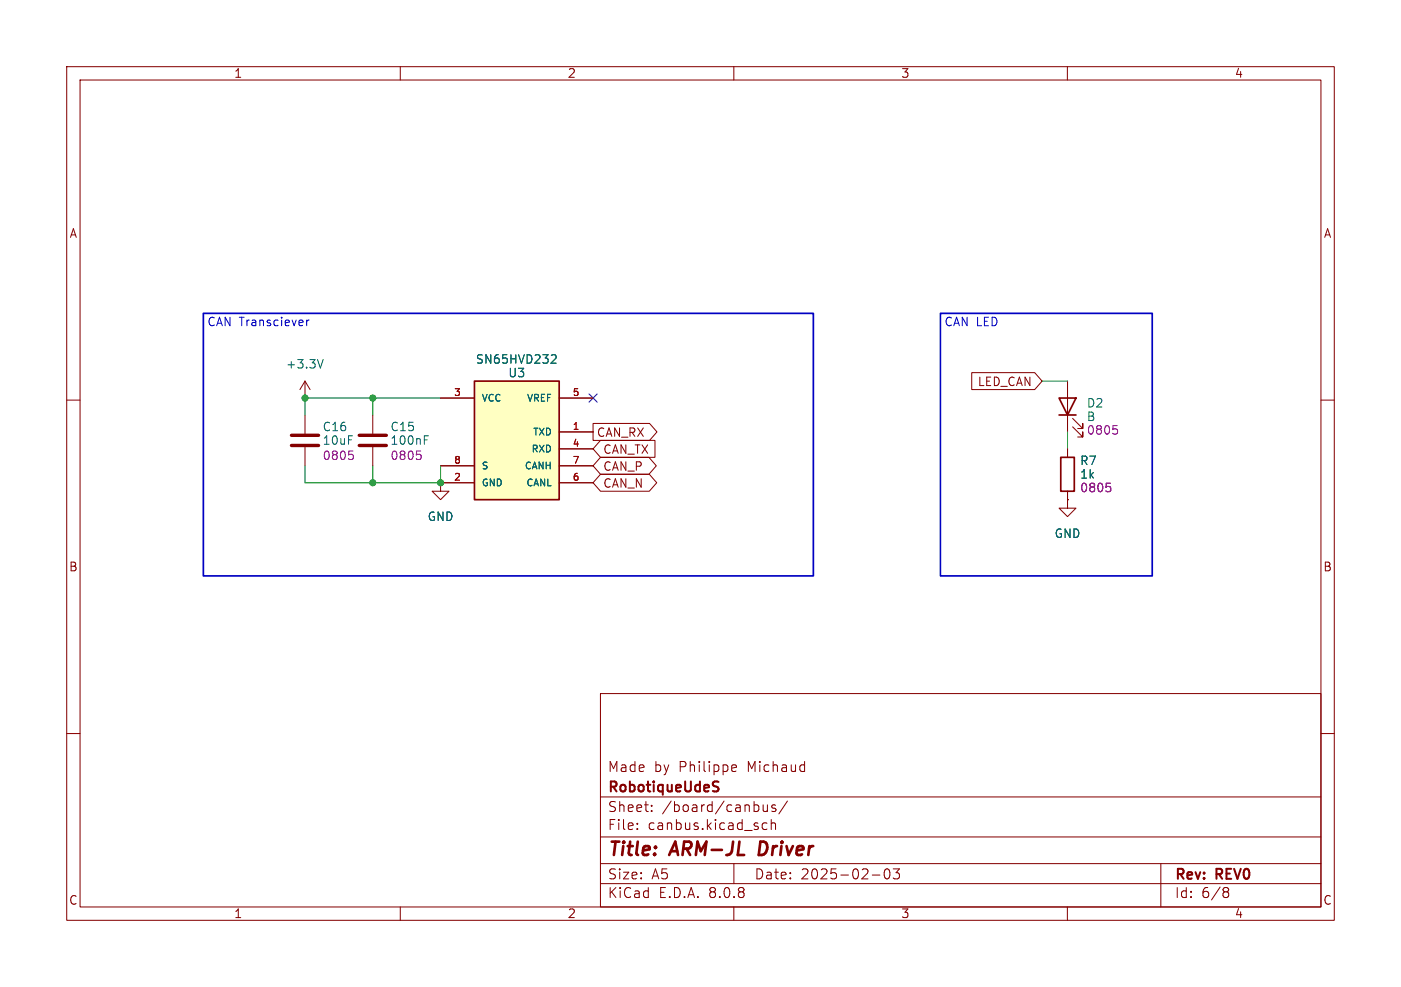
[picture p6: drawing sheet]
<svg xmlns="http://www.w3.org/2000/svg" width="210mm" height="148mm" viewBox="0 0 210 148" stroke-linecap="round" stroke-linejoin="round" font-family="sans-serif">
<g fill="none" stroke="#840000" stroke-width=".15">
<path d="M10 10h190v128h-190zM12 12h186v124h-186zM60 10v2M110 10v2M160 10v2M160 57.2v7.6M10 60h2M160 74.9v1.3h1.3l-1.3 1.3-1.3-1.3h1.3M160 74.9h.1M160 67.3v1.3M160 73.7v1.2M160.8 64l1.5 1.5v-.7v.7h-.8"/>
<path d="M160.8 62.7l1.5 1.6v-.8v.8h-.8M198 60h2M10 110h2M90 104h108v32h-108zM90 119.5h108M109.9 114.7l.4 .1 .1 .2-.7 .2M110.3 115.6l-.4 .1M198 110h2M60 136v2M90 132.5h108M90 129.5h108M90 125.5h108"/>
<path d="M95.5 124.2v.2M95.5 123.5v.1M97.7 121.5v.2M97.7 120.8v.1M110 136v2M110 129.5v3M114.3 124.1l.2 .3 .5-.1M114.4 120.7l.1 .9a.41 .41 0 0 0 .5-.1M115 123.5l-.5-.1-.2 .3M115 120.7v1M115.6 123.5a.37 .37 0 0 1 .7 .1v.8M115.6 122.9v1.5"/>
<path d="M116.2 120.8l-.3-.1-.2 .2v.2l.5 .2v.3h-.5M118 120.1l-1.3 1.9M130.8 131.2h1.1M132.7 130.4l.3-.1a.94 .94 0 0 1 0 1.5h-.1a.91 .91 0 0 1-.2-1.4zM133.9 130.3h.9l-.5 .6a.41 .41 0 0 1 .5 .2v.4l-.1 .2-.6 .1-.2-.2M160 136v2M174 129.5v6.5M183.6 133.1l.4 .1 .2 .2-.1 .2-.2 .1M183.6 133.7h.3M183.9 133.7l.2 .2 .1 .4-.2 .2-.4 .1"/>
</g>
<path d="M114 126.2l-.3 2h.5" fill="none" stroke="#840000" stroke-width=".4"/>
<path d="M107.1 117.9a.55 .55 0 0 1 .6 .4l-.1 .3-.5 .1M107.1 117.2l.6 .1" fill="none" stroke="#840000" stroke-width=".3"/>
<path d="M158.7 59.7h2.6l-1.3 2.5zM158.7 62.2h2.6M159 68.6h2v5.1h-2z" fill="none" stroke="#840000" stroke-width=".25"/>
<path d="M165.8 72.5h.6M166.3 72.9l.2 .3v.3l-.2 .2M166.9 63.8h.6M167.3 64.3l.2 .3v.3l-.2 .2" fill="none" stroke="#840084" stroke-width=".15"/>
<path d="M71.1 57.2h12.7v17.7h-12.7z" fill="#ffffc2"/>
<path d="M71.1 57.2h12.7v17.7h-12.7z" fill="none" stroke="#840000" stroke-width=".25"/>
<g fill="none" stroke="#840000" stroke-width=".15">
<path d="M45.7 59.7h.1M45.7 57.2v2.5M45.7 57.2l-.7 1.2M45.7 57.2l.8 1.2M66 59.7h5.1M83.8 59.7h5.1M145.7 55.9h9.4l1.1 1.3-1.1 1.2h-9.4zM45.7 62.2v2.8M45.7 67.1v2.8M55.9 62.2v2.8M55.9 67.1v2.8M66 72.4v1.3h1.3l-1.3 1.2-1.2-1.2h1.2"/>
<path d="M66 72.4h.1M66 72.4h5.1M66 69.9h5.1M83.8 72.4h5.1M83.8 69.9h5.1M83.8 64.8h5.1M83.8 67.3h5.1M88.9 63.5h8.5l1.1 1.3-1.1 1.2h-8.5zM90 66h8.2v2.6h-8.2l-1.1-1.3zM90 71.1h7.3l1.1 1.3-1.1 1.3h-7.3l-1.1-1.3zM90 68.6h7.3l1.1 1.3-1.1 1.2h-7.3l-1.1-1.2zM160 74.9h.1"/>
<path d="M160 67.3v1.3M160 73.7v1.2"/>
</g>
<path d="M48.4 53.9l-.4 1.3M82.8 53.2l.4 .1 .2 .3-.8 .9h.8M63.6 66h.4M63.6 65.3h.6" fill="none" stroke="#006464" stroke-width=".15"/>
<path d="M43.7 66.8h4.1M43.7 65.3h4.1M53.8 66.8h4.1M53.8 65.3h4.1" fill="none" stroke="#840000" stroke-width=".51"/>
<path d="M52.3 67.6h.6M52.7 68.1l.3 .3v.3l-.3 .2M62.5 67.6h.6M62.9 68.1l.2 .3v.3l-.2 .2M165.8 72.5h.6M166.3 72.9l.2 .3v.3l-.2 .2" fill="none" stroke="#840084" stroke-width=".15"/>
<path d="M46 48v.8M46.3 48l-.2 .1-.1 .1" fill="none" stroke="#0000c2" stroke-width=".15"/>
<path d="M30.5 47h91.4v39.4h-91.4zM141 47h31.7v39.4h-31.7z" fill="none" stroke="#0000c2" stroke-width=".25"/>
<path d="M55.9 59.7v2.5M66 59.7h-20.3v2.5M156.2 57.2h3.8M45.7 69.9v2.5h20.3v-2.5M55.9 69.9v2.5M160 64.8v2.5" fill="none" stroke="#009600" stroke-width=".15"/>
<path d="M88.3 59.1l1.2 1.2M89.5 59.1l-1.2 1.2" fill="none" stroke="#000084" stroke-width=".15"/>
<g fill="#009600" stroke="#009600" stroke-width=".15">
<circle cx="66" cy="72.4" r=".46"/>
<circle cx="55.9" cy="72.4" r=".46"/>
<circle cx="45.7" cy="59.7" r=".46"/>
<circle cx="55.9" cy="59.7" r=".46"/>
</g>
<g font-size="2.8" fill="#840000">
<text x="91" y="128.9">Title:</text>
<text x="100.7" y="128.9">ARM-JL</text>
<text x="114.6" y="128.9">Driver</text>
</g>
<g font-size="2.1" fill="#840000">
<text x="91" y="119.2">RobotiqueUdeS</text>
<text x="91" y="116">Made</text>
<text x="98" y="116">by</text>
<text x="101.8" y="116">Philippe</text>
<text x="112.2" y="116">Michaud</text>
<text x="91" y="124.7">File:</text>
<text x="91" y="122">Sheet:</text>
<text x="97.1" y="124.7">canbus.kicad_sch</text>
<text x="99.2" y="122">/board/canbus/</text>
<text x="91" y="134.9">KiCad</text>
<text x="91" y="132.1">Size:</text>
<text x="97.7" y="132.1">A5</text>
<text x="98.7" y="134.9">E.D.A.</text>
<text x="106.3" y="134.9">8.0.8</text>
<text x="113" y="132.1">Date:</text>
<text x="120" y="132.1">2025-02-03</text>
<text x="176" y="132.3">Rev:</text>
<text x="176" y="134.9">Id:</text>
<text x="180.1" y="134.9">6/8</text>
<text x="182.4" y="132.3">REV0</text>
</g>
<g font-size="1.8" fill="#840000">
<text x="35" y="11.9">1</text>
<text x="85" y="11.9">2</text>
<text x="135" y="11.9">3</text>
<text x="185" y="11.9">4</text>
<text x="10.3" y="35.9">A</text>
<text x="198.4" y="35.9">A</text>
<text x="146.5" y="58.1">LED_CAN</text>
<text x="89.4" y="65.7">CAN_RX</text>
<text x="90.3" y="68.3">CAN_TX</text>
<text x="90.3" y="70.8">CAN_P</text>
<text x="90.3" y="73.3">CAN_N</text>
<text x="10.3" y="85.9">B</text>
<text x="198.3" y="85.9">B</text>
<text x="10.3" y="135.9">C</text>
<text x="35" y="137.9">1</text>
<text x="85" y="137.9">2</text>
<text x="135" y="137.9">3</text>
<text x="185" y="137.9">4</text>
<text x="198.3" y="135.9">C</text>
</g>
<g font-size="1.8" fill="#0000c2">
<text x="31" y="49.1">CAN Transciever</text>
<text x="141.5" y="49.1">CAN LED</text>
</g>
<g font-size="1.8" fill="#006464">
<text x="42.8" y="55.5">+3.3V</text>
<text x="71.2" y="54.7">SN65HVD232</text>
<text x="76.1" y="56.8">U3</text>
<text x="48.3" y="64.9">C16</text>
<text x="58.4" y="64.9">C15</text>
<text x="162.8" y="61.3">D2</text>
<text x="48.3" y="66.9">10uF</text>
<text x="58.4" y="66.9">100nF</text>
<text x="161.8" y="70">R7</text>
<text x="64" y="78.3">GND</text>
<text x="158" y="80.9">GND</text>
</g>
<g font-size="1.8" fill="#840084">
<text x="162.8" y="63.3">B</text>
<text x="162.8" y="65.4">0805</text>
<text x="48.3" y="69.2">0805</text>
<text x="58.4" y="69.2">0805</text>
<text x="161.8" y="72">1k</text>
<text x="161.8" y="74">0805</text>
</g>
<g font-size="1.4" fill="#a90000">
<text x="68" y="59.4">3</text>
<text x="85.7" y="59.4">5</text>
<text x="85.7" y="64.5">1</text>
<text x="68" y="69.6">8</text>
<text x="85.7" y="69.6">7</text>
<text x="85.7" y="67.1">4</text>
<text x="68" y="72.1">2</text>
<text x="85.7" y="72.1">6</text>
</g>
<g font-size="1.4" fill="#006464">
<text x="72.1" y="60.4">VCC</text>
<text x="78.9" y="60.4">VREF</text>
<text x="79.8" y="65.5">TXD</text>
<text x="72.1" y="70.6">S</text>
<text x="78.5" y="70.6">CANH</text>
<text x="79.6" y="68">RXD</text>
<text x="72.1" y="73.1">GND</text>
<text x="78.8" y="73.1">CANL</text>
</g>
</svg>
